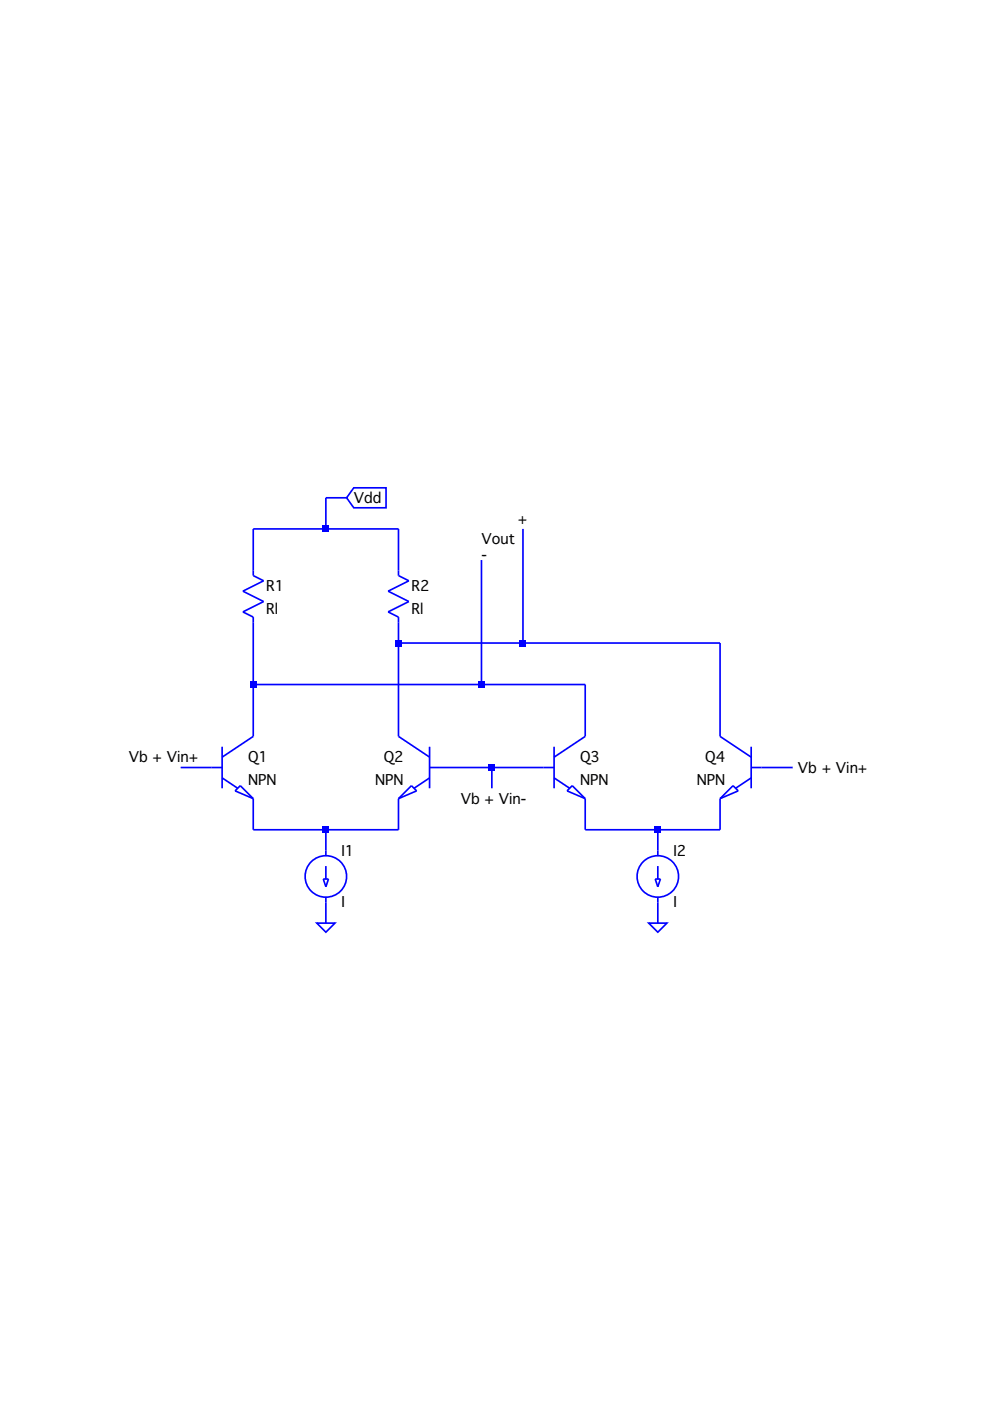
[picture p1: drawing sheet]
<svg xmlns="http://www.w3.org/2000/svg" width="210mm" height="297mm" viewBox="0 0 210 297" stroke-linecap="round" stroke-linejoin="round" font-family="sans-serif">
<g fill="none" stroke="#00f" stroke-width=".35">
<path d="M73.5 105.5h-4.4v6.6M75 103.4h6.9v4.3h-6.9l-1.5-2.2zM102.1 118.7v26.4M110.9 112.1v24.2M84.5 136.3h68.2v19.8l6.6 4.4M47.1 158.3v8.8M53.7 145.1h70.4v11l-6.6 4.4M91.1 158.3v8.8M117.5 158.3v8.8M159.3 158.3v8.8M38.3 162.7h8.8M47.1 164.9l3.3 2.2"/>
<path d="M47.1 160.5l6.6-4.4v-25.3l-2.2-1.1 4.4-2.2-4.4-2.2 4.4-2.2-2.2-1.1v-9.9h30.8v9.9l2.2 1.1-4.4 2.2 4.4 2.2-4.4 2.2 2.2 1.1v25.3l6.6 4.4M49.8 167.7l1.1-1.1 2.8 2.7zM53.7 169.3v6.6h30.8v-6.6M69.1 175.9v5.5M84.5 169.3l2.7-2.7 1.1 1.1zM91.1 162.7h26.4M91.1 164.9l-3.3 2.2M104.3 162.7v4.4M117.5 164.9l3.3 2.2M120.2 167.7l1.1-1.1 2.8 2.7zM124.1 169.3v6.6h28.6v-6.6M139.5 175.9v5.5"/>
<path d="M152.7 169.3l2.7-2.7 1.1 1.1zM159.3 162.7h8.8M159.3 164.9l-3.3 2.2M67.2 195.7h3.8l-1.9 1.9zM68.5 186.4h1.1l-.5 1.6zM69.1 183.6v2.8M69.1 190.2v5.5M137.5 195.7h3.9l-1.9 1.9zM138.9 186.4h1.1l-.5 1.6zM139.5 183.6v2.8M139.5 190.2v5.5"/>
<circle cx="69.1" cy="185.8" r="4.4"/>
<circle cx="139.5" cy="185.8" r="4.4"/>
</g>
<g fill="#00f">
<path d="M53 144.4h1.4v1.4h-1.4z"/>
<path d="M68.4 111.5h1.4v1.3h-1.4z"/>
<path d="M68.4 175.2h1.4v1.4h-1.4z"/>
<path d="M83.8 135.6h1.4v1.4h-1.4z"/>
<path d="M101.4 144.4h1.4v1.4h-1.4z"/>
<path d="M103.6 162h1.4v1.4h-1.4z"/>
<path d="M110.2 135.6h1.4v1.4h-1.4z"/>
<path d="M138.8 175.2h1.4v1.4h-1.4z"/>
</g>
<g font-size="3">
<text x="75" y="106.6">Vdd</text>
<text x="109.8" y="111">+</text>
<text x="102.1" y="118.7">-</text>
<text x="102.1" y="115.4">Vout</text>
<text x="56.4" y="125.3">R1</text>
<text x="87.2" y="125.3">R2</text>
<text x="56.4" y="130.2">Rl</text>
<text x="87.2" y="130.2">Rl</text>
<text x="27.3" y="161.6">Vb + Vin+</text>
<text x="52.6" y="161.6">Q1</text>
<text x="81.3" y="161.6">Q2</text>
<text x="123" y="161.6">Q3</text>
<text x="149.5" y="161.6">Q4</text>
<text x="52.6" y="166.5">NPN</text>
<text x="79.5" y="166.5">NPN</text>
<text x="123" y="166.5">NPN</text>
<text x="147.7" y="166.5">NPN</text>
<text x="169.2" y="163.8">Vb + Vin+</text>
<text x="97.7" y="170.4">Vb + Vin-</text>
<text x="72.4" y="181.4">I1</text>
<text x="142.8" y="181.4">I2</text>
<text x="72.4" y="192.4">I</text>
<text x="142.8" y="192.4">I</text>
</g>
</svg>
